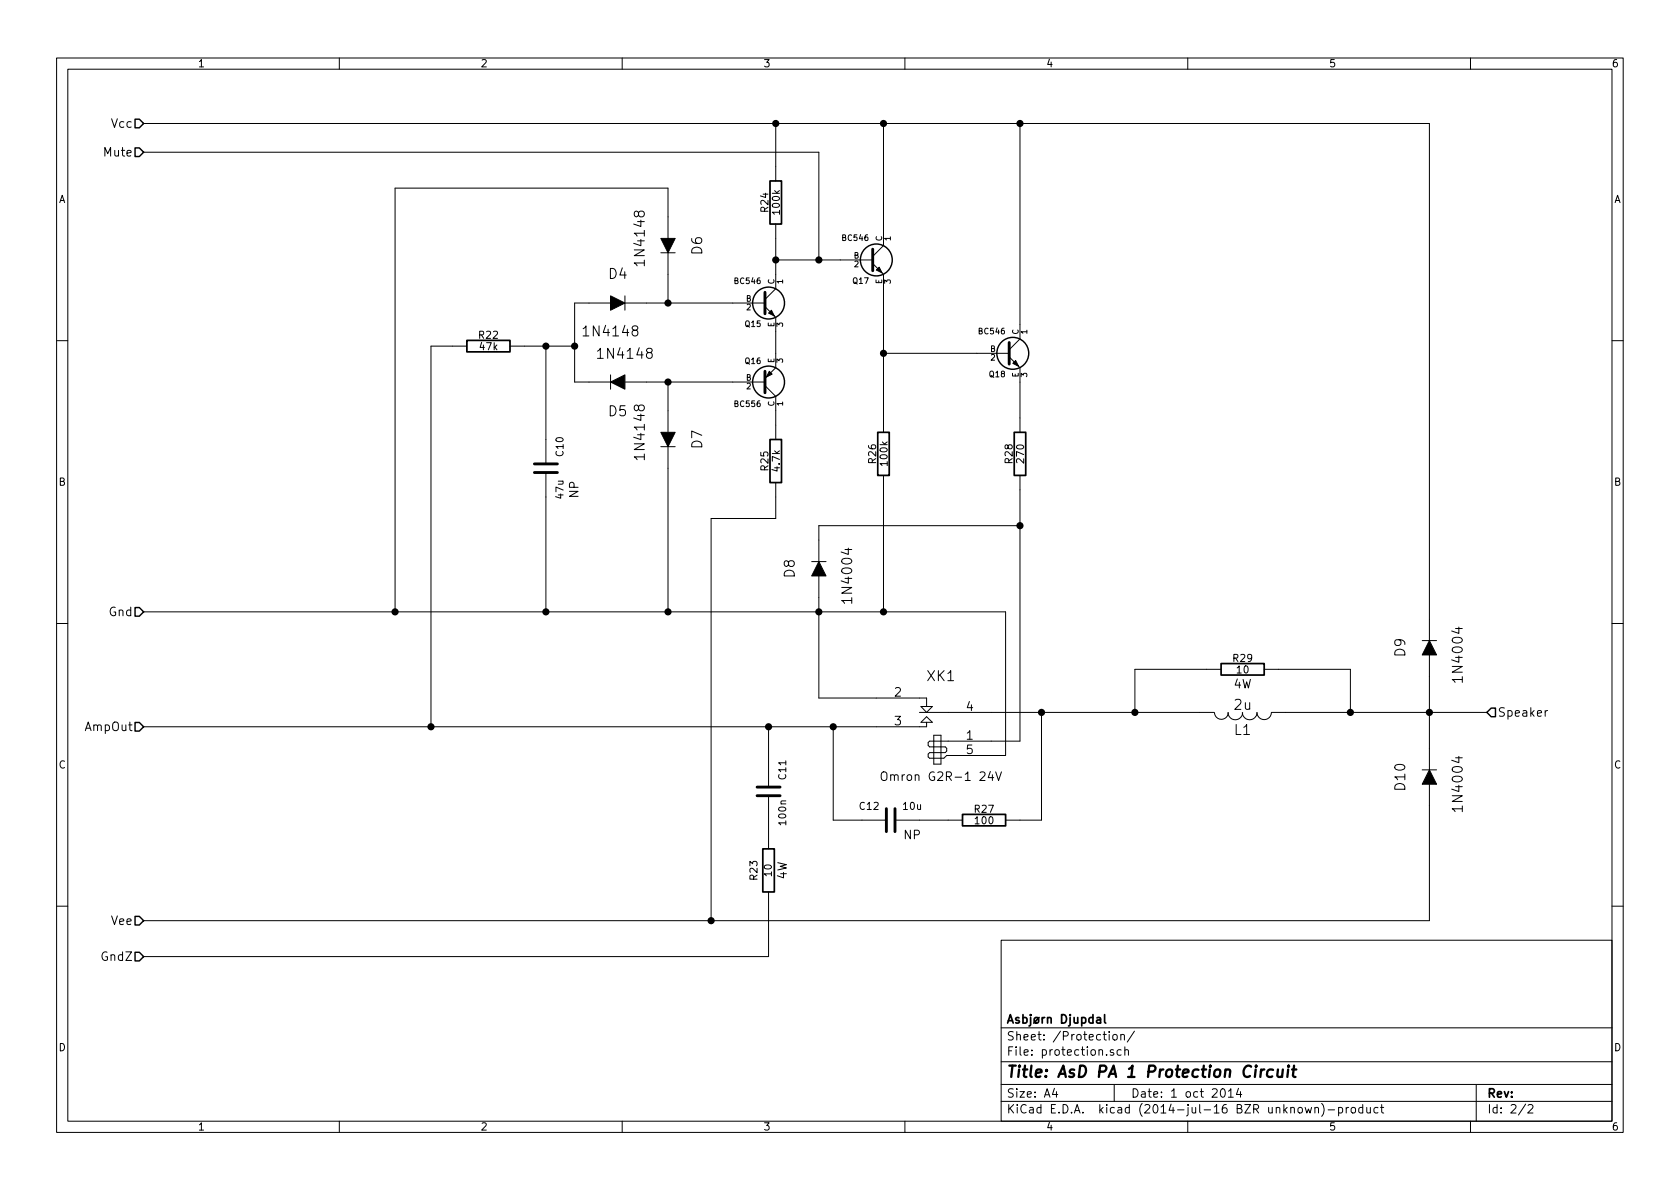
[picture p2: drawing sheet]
EESchema Schematic File Version 2
LIBS:power
LIBS:device
LIBS:transistors
LIBS:conn
LIBS:linear
LIBS:regul
LIBS:74xx
LIBS:cmos4000
LIBS:adc-dac
LIBS:memory
LIBS:xilinx
LIBS:special
LIBS:microcontrollers
LIBS:dsp
LIBS:microchip
LIBS:analog_switches
LIBS:motorola
LIBS:texas
LIBS:intel
LIBS:audio
LIBS:interface
LIBS:digital-audio
LIBS:philips
LIBS:display
LIBS:cypress
LIBS:siliconi
LIBS:opto
LIBS:atmel
LIBS:contrib
LIBS:valves
LIBS:amp
LIBS:poweramp-cache
EELAYER 25 0
EELAYER END
$Descr A4 11693 8268
encoding utf-8
Sheet 2 2
Title "AsD PA 1 Protection Circuit"
Date "1 oct 2014"
Rev ""
Comp "Asbjørn Djupdal"
Comment1 ""
Comment2 ""
Comment3 ""
Comment4 ""
$EndDescr
$Comp
L BC556 Q16
U 1 1
P 5300 2650
F 0 "Q16" H 5300 2501 40  0000 R CNN
F 1 "BC556" H 5300 2800 40  0000 R CNN
F 2 "Housings_TO-92:TO-92-Free-inline-narrow-oval" H 5200 2752 29  0001 C CNN
F 3 "" H 5300 2650 60  0001 C CNN
	1    5300 2650
	1    0    0    1   
$EndComp
$Comp
L BC546 Q18
U 1 1
P 7000 2450
F 0 "Q18" H 7000 2301 40  0000 R CNN
F 1 "BC546" H 7000 2600 40  0000 R CNN
F 2 "Housings_TO-92:TO-92-Free-inline-narrow-oval" H 6900 2552 29  0001 C CNN
F 3 "" H 7000 2450 60  0001 C CNN
	1    7000 2450
	1    0    0    -1  
$EndComp
$Comp
L BC546 Q17
U 1 1
P 6050 1800
F 0 "Q17" H 6050 1651 40  0000 R CNN
F 1 "BC546" H 6050 1950 40  0000 R CNN
F 2 "Housings_TO-92:TO-92-Free-inline-narrow-oval" H 5950 1902 29  0001 C CNN
F 3 "" H 6050 1800 60  0001 C CNN
	1    6050 1800
	1    0    0    -1  
$EndComp
$Comp
L BC546 Q15
U 1 1
P 5300 2100
F 0 "Q15" H 5300 1951 40  0000 R CNN
F 1 "BC546" H 5300 2250 40  0000 R CNN
F 2 "Housings_TO-92:TO-92-Free-inline-narrow-oval" H 5200 2202 29  0001 C CNN
F 3 "" H 5300 2100 60  0001 C CNN
	1    5300 2100
	1    0    0    -1  
$EndComp
$Comp
L DIODE D10
U 1 1
P 9950 5400
F 0 "D10" H 9950 5600 70  0000 C CNN
F 1 "1N4004" H 9900 5200 70  0000 C CNN
F 2 "Diodes_ThroughHole:Diode_DO-41_SOD81_Horizontal_RM10" H 9950 5400 60  0001 C CNN
F 3 "" H 9950 5400 60  0001 C CNN
	1    9950 5400
	0    -1   -1   0   
$EndComp
$Comp
L R R27
U 1 1
P 6850 5700
F 0 "R27" V 6930 5700 50  0000 C CNN
F 1 "100" V 6850 5700 50  0000 C CNN
F 2 "Resistors_ThroughHole:Resistor_Horizontal_RM10mm" H 6850 5700 60  0001 C CNN
F 3 "" H 6850 5700 60  0001 C CNN
	1    6850 5700
	0    -1   -1   0   
$EndComp
$Comp
L C C12
U 1 1
P 6200 5700
F 0 "C12" V 6300 5850 50  0000 C CNN
F 1 "10u" V 6300 5550 50  0000 C CNN
F 2 "amp:47u_NP" H 6200 5700 60  0001 C CNN
F 3 "" H 6200 5700 60  0001 C CNN
F 4 "NP" V 6100 5550 60  0000 C CNN "Note"
	1    6200 5700
	0    -1   -1   0   
$EndComp
$Comp
L R R26
U 1 1
P 6150 3150
F 0 "R26" V 6230 3150 50  0000 C CNN
F 1 "100k" V 6150 3150 50  0000 C CNN
F 2 "Resistors_ThroughHole:Resistor_Horizontal_RM10mm" H 6150 3150 60  0001 C CNN
F 3 "" H 6150 3150 60  0001 C CNN
	1    6150 3150
	-1   0    0    1   
$EndComp
$Comp
L DIODE D6
U 1 1
P 4650 1700
F 0 "D6" H 4650 1900 70  0000 C CNN
F 1 "1N4148" H 4600 1500 70  0000 C CNN
F 2 "Diodes_ThroughHole:Diode_DO-35_SOD27_Horizontal_RM10" H 4650 1700 60  0001 C CNN
F 3 "" H 4650 1700 60  0001 C CNN
	1    4650 1700
	0    1    1    0   
$EndComp
$Comp
L DIODE D7
U 1 1
P 4650 3050
F 0 "D7" H 4650 3250 70  0000 C CNN
F 1 "1N4148" H 4600 2850 70  0000 C CNN
F 2 "Diodes_ThroughHole:Diode_DO-35_SOD27_Horizontal_RM10" H 4650 3050 60  0001 C CNN
F 3 "" H 4650 3050 60  0001 C CNN
	1    4650 3050
	0    1    1    0   
$EndComp
$Comp
L R R25
U 1 1
P 5400 3200
F 0 "R25" V 5480 3200 50  0000 C CNN
F 1 "4.7k" V 5400 3200 50  0000 C CNN
F 2 "Resistors_ThroughHole:Resistor_Horizontal_RM10mm" H 5400 3200 60  0001 C CNN
F 3 "" H 5400 3200 60  0001 C CNN
	1    5400 3200
	-1   0    0    1   
$EndComp
$Comp
L R R24
U 1 1
P 5400 1400
F 0 "R24" V 5480 1400 50  0000 C CNN
F 1 "100k" V 5400 1400 50  0000 C CNN
F 2 "Resistors_ThroughHole:Resistor_Horizontal_RM10mm" H 5400 1400 60  0001 C CNN
F 3 "" H 5400 1400 60  0001 C CNN
	1    5400 1400
	-1   0    0    1   
$EndComp
$Comp
L R R22
U 1 1
P 3400 2400
F 0 "R22" V 3480 2400 50  0000 C CNN
F 1 "47k" V 3400 2400 50  0000 C CNN
F 2 "Resistors_ThroughHole:Resistor_Horizontal_RM10mm" H 3400 2400 60  0001 C CNN
F 3 "" H 3400 2400 60  0001 C CNN
	1    3400 2400
	0    -1   -1   0   
$EndComp
$Comp
L C C10
U 1 1
P 3800 3250
F 0 "C10" V 3900 3400 50  0000 C CNN
F 1 "47u" V 3900 3100 50  0000 C CNN
F 2 "amp:47u_NP" H 3800 3250 60  0001 C CNN
F 3 "" H 3800 3250 60  0001 C CNN
F 4 "NP" V 4000 3100 60  0000 C CNN "Note"
	1    3800 3250
	1    0    0    -1  
$EndComp
$Comp
L DIODE D5
U 1 1
P 4300 2650
F 0 "D5" H 4300 2850 70  0000 C CNN
F 1 "1N4148" H 4250 2450 70  0000 C CNN
F 2 "Diodes_ThroughHole:Diode_DO-35_SOD27_Horizontal_RM10" H 4300 2650 60  0001 C CNN
F 3 "" H 4300 2650 60  0001 C CNN
	1    4300 2650
	-1   0    0    1   
$EndComp
$Comp
L DIODE D4
U 1 1
P 4300 2100
F 0 "D4" H 4300 2300 70  0000 C CNN
F 1 "1N4148" H 4250 1900 70  0000 C CNN
F 2 "Diodes_ThroughHole:Diode_DO-35_SOD27_Horizontal_RM10" H 4300 2100 60  0001 C CNN
F 3 "" H 4300 2100 60  0001 C CNN
	1    4300 2100
	1    0    0    -1  
$EndComp
$Comp
L DIODE D8
U 1 1
P 5700 3950
F 0 "D8" H 5700 4150 70  0000 C CNN
F 1 "1N4004" H 5650 3750 70  0000 C CNN
F 2 "Diodes_ThroughHole:Diode_DO-41_SOD81_Horizontal_RM10" H 5700 3950 60  0001 C CNN
F 3 "" H 5700 3950 60  0001 C CNN
	1    5700 3950
	0    -1   -1   0   
$EndComp
$Comp
L R R28
U 1 1
P 7100 3150
F 0 "R28" V 7180 3150 50  0000 C CNN
F 1 "270" V 7100 3150 50  0000 C CNN
F 2 "Resistors_ThroughHole:Resistor_Horizontal_RM10mm" H 7100 3150 60  0001 C CNN
F 3 "" H 7100 3150 60  0001 C CNN
	1    7100 3150
	-1   0    0    1   
$EndComp
Text HLabel 1000 1050 0    60   Input ~ 0
Mute
$Comp
L DIODE D9
U 1 1
P 9950 4500
F 0 "D9" H 9950 4700 70  0000 C CNN
F 1 "1N4004" H 9900 4300 70  0000 C CNN
F 2 "Diodes_ThroughHole:Diode_DO-41_SOD81_Horizontal_RM10" H 9950 4500 60  0001 C CNN
F 3 "" H 9950 4500 60  0001 C CNN
	1    9950 4500
	0    -1   -1   0   
$EndComp
Text HLabel 1000 6400 0    60   Input ~ 0
Vee
Text HLabel 1000 6650 0    60   Input ~ 0
GndZ
$Comp
L C C11
U 1 1
P 5350 5500
F 0 "C11" V 5450 5650 50  0000 C CNN
F 1 "100n" V 5450 5350 50  0000 C CNN
F 2 "Capacitors_ThroughHole:Capacitor7x2.5RM5" H 5350 5500 60  0001 C CNN
F 3 "" H 5350 5500 60  0001 C CNN
	1    5350 5500
	1    0    0    -1  
$EndComp
$Comp
L R R23
U 1 1
P 5350 6050
F 0 "R23" V 5250 6050 50  0000 C CNN
F 1 "10" V 5350 6050 50  0000 C CNN
F 2 "Resistors_ThroughHole:Resistor_Horizontal_RM15mm" H 5350 6050 60  0001 C CNN
F 3 "" H 5350 6050 60  0001 C CNN
F 4 "4W" V 5450 6050 60  0000 C CNN "Note"
	1    5350 6050
	1    0    0    -1  
$EndComp
$Comp
L INDUCTOR L1
U 1 1
P 8650 4950
F 0 "L1" V 8775 4950 70  0000 C CNN
F 1 "2u" V 8600 4950 70  0000 C CNN
F 2 "amp:Inductor_AirCore_2uH" H 8650 4950 60  0001 C CNN
F 3 "" H 8650 4950 60  0001 C CNN
	1    8650 4950
	0    -1   1    0   
$EndComp
$Comp
L R R29
U 1 1
P 8650 4650
F 0 "R29" V 8730 4650 50  0000 C CNN
F 1 "10" V 8650 4650 50  0000 C CNN
F 2 "Resistors_ThroughHole:Resistor_Horizontal_RM15mm" H 8650 4650 60  0001 C CNN
F 3 "" H 8650 4650 60  0001 C CNN
F 4 "4W" V 8550 4650 60  0000 C CNN "Note"
	1    8650 4650
	0    -1   -1   0   
$EndComp
$Comp
L RELAY_SPDT XK1
U 1 1
P 6500 4900
F 0 "XK1" H 6450 5100 70  0000 C CNN
F 1 "RELAY_SPDT" H 6450 4400 70  0001 C CNN
F 2 "amp:Omron_G2R_SPDT" H 6500 4900 60  0001 C CNN
F 3 "" H 6500 4900 60  0001 C CNN
F 4 "Omron G2R-1 24V" H 6450 4400 60  0000 C CNN "Note"
	1    6500 4900
	-1   0    0    -1  
$EndComp
Text HLabel 10350 4950 2    60   Input ~ 0
Speaker
Text HLabel 1000 4250 0    60   Input ~ 0
Gnd
Text HLabel 1000 850  0    60   Input ~ 0
Vcc
Text HLabel 1000 5050 0    60   Input ~ 0
AmpOut
Wire Wire Line
	7250 4950 7250 5700
Wire Wire Line
	7250 5700 7100 5700
Wire Wire Line
	6400 5700 6600 5700
Wire Wire Line
	5800 5700 6000 5700
Wire Wire Line
	5800 5700 5800 5050
Connection ~ 5800 5050
Connection ~ 7250 4950
Wire Wire Line
	5700 4150 5700 4850
Wire Wire Line
	6150 3400 6150 4250
Connection ~ 6150 850 
Connection ~ 6150 4250
Connection ~ 2750 4250
Wire Wire Line
	2750 4250 2750 1300
Wire Wire Line
	2750 1300 4650 1300
Wire Wire Line
	4650 1300 4650 1500
Connection ~ 4650 2650
Wire Wire Line
	4650 2850 4650 2650
Connection ~ 5400 1800
Wire Wire Line
	5400 2850 5400 2950
Wire Wire Line
	5400 1650 5400 1900
Wire Wire Line
	4500 2650 5100 2650
Wire Wire Line
	4100 2100 4000 2100
Wire Wire Line
	4000 2100 4000 2650
Connection ~ 3800 2400
Wire Wire Line
	3650 2400 4000 2400
Wire Wire Line
	3800 2400 3800 3050
Connection ~ 7100 3650
Wire Wire Line
	5700 3750 5700 3650
Connection ~ 7100 850 
Wire Wire Line
	7100 2250 7100 850 
Wire Wire Line
	7100 2900 7100 2650
Wire Wire Line
	9950 850  9950 4300
Wire Wire Line
	1000 850  9950 850 
Wire Wire Line
	1000 6400 9950 6400
Wire Wire Line
	9950 6400 9950 5600
Connection ~ 9950 4950
Wire Wire Line
	1000 5050 6100 5050
Wire Wire Line
	5350 6300 5350 6650
Wire Wire Line
	5350 5700 5350 5800
Connection ~ 7900 4950
Wire Wire Line
	7900 4950 7900 4650
Wire Wire Line
	7900 4650 8400 4650
Wire Wire Line
	8900 4650 9400 4650
Connection ~ 9400 4950
Wire Wire Line
	9400 4650 9400 4950
Wire Wire Line
	5350 5050 5350 5300
Connection ~ 5350 5050
Wire Wire Line
	1000 4250 7000 4250
Wire Wire Line
	9950 4700 9950 5200
Wire Wire Line
	5350 6650 1000 6650
Connection ~ 5700 4250
Wire Wire Line
	3150 2400 3000 2400
Wire Wire Line
	3000 2400 3000 5050
Connection ~ 3000 5050
Wire Wire Line
	3800 3450 3800 4250
Connection ~ 3800 4250
Wire Wire Line
	4000 2650 4100 2650
Connection ~ 4000 2400
Wire Wire Line
	4500 2100 5100 2100
Wire Wire Line
	5400 2300 5400 2450
Wire Wire Line
	5400 1150 5400 850 
Connection ~ 5400 850 
Wire Wire Line
	4950 6400 4950 3600
Connection ~ 4950 6400
Wire Wire Line
	4650 4250 4650 3250
Connection ~ 4650 4250
Wire Wire Line
	4650 1900 4650 2100
Connection ~ 4650 2100
Wire Wire Line
	4950 3600 5400 3600
Wire Wire Line
	5400 3600 5400 3450
Wire Wire Line
	1000 1050 5700 1050
Wire Wire Line
	5700 4850 6100 4850
Wire Wire Line
	5400 1800 5850 1800
Wire Wire Line
	5700 1050 5700 1800
Connection ~ 5700 1800
Wire Wire Line
	6150 2000 6150 2900
Wire Wire Line
	6800 2450 6150 2450
Connection ~ 6150 2450
Wire Wire Line
	6150 850  6150 1600
Wire Wire Line
	5700 3650 7100 3650
Wire Wire Line
	6900 4950 8350 4950
Wire Wire Line
	8950 4950 10350 4950
Wire Wire Line
	6900 5250 7000 5250
Wire Wire Line
	7000 5250 7000 4250
Wire Wire Line
	7100 5150 6900 5150
Wire Wire Line
	7100 3400 7100 5150
$EndSCHEMATC
